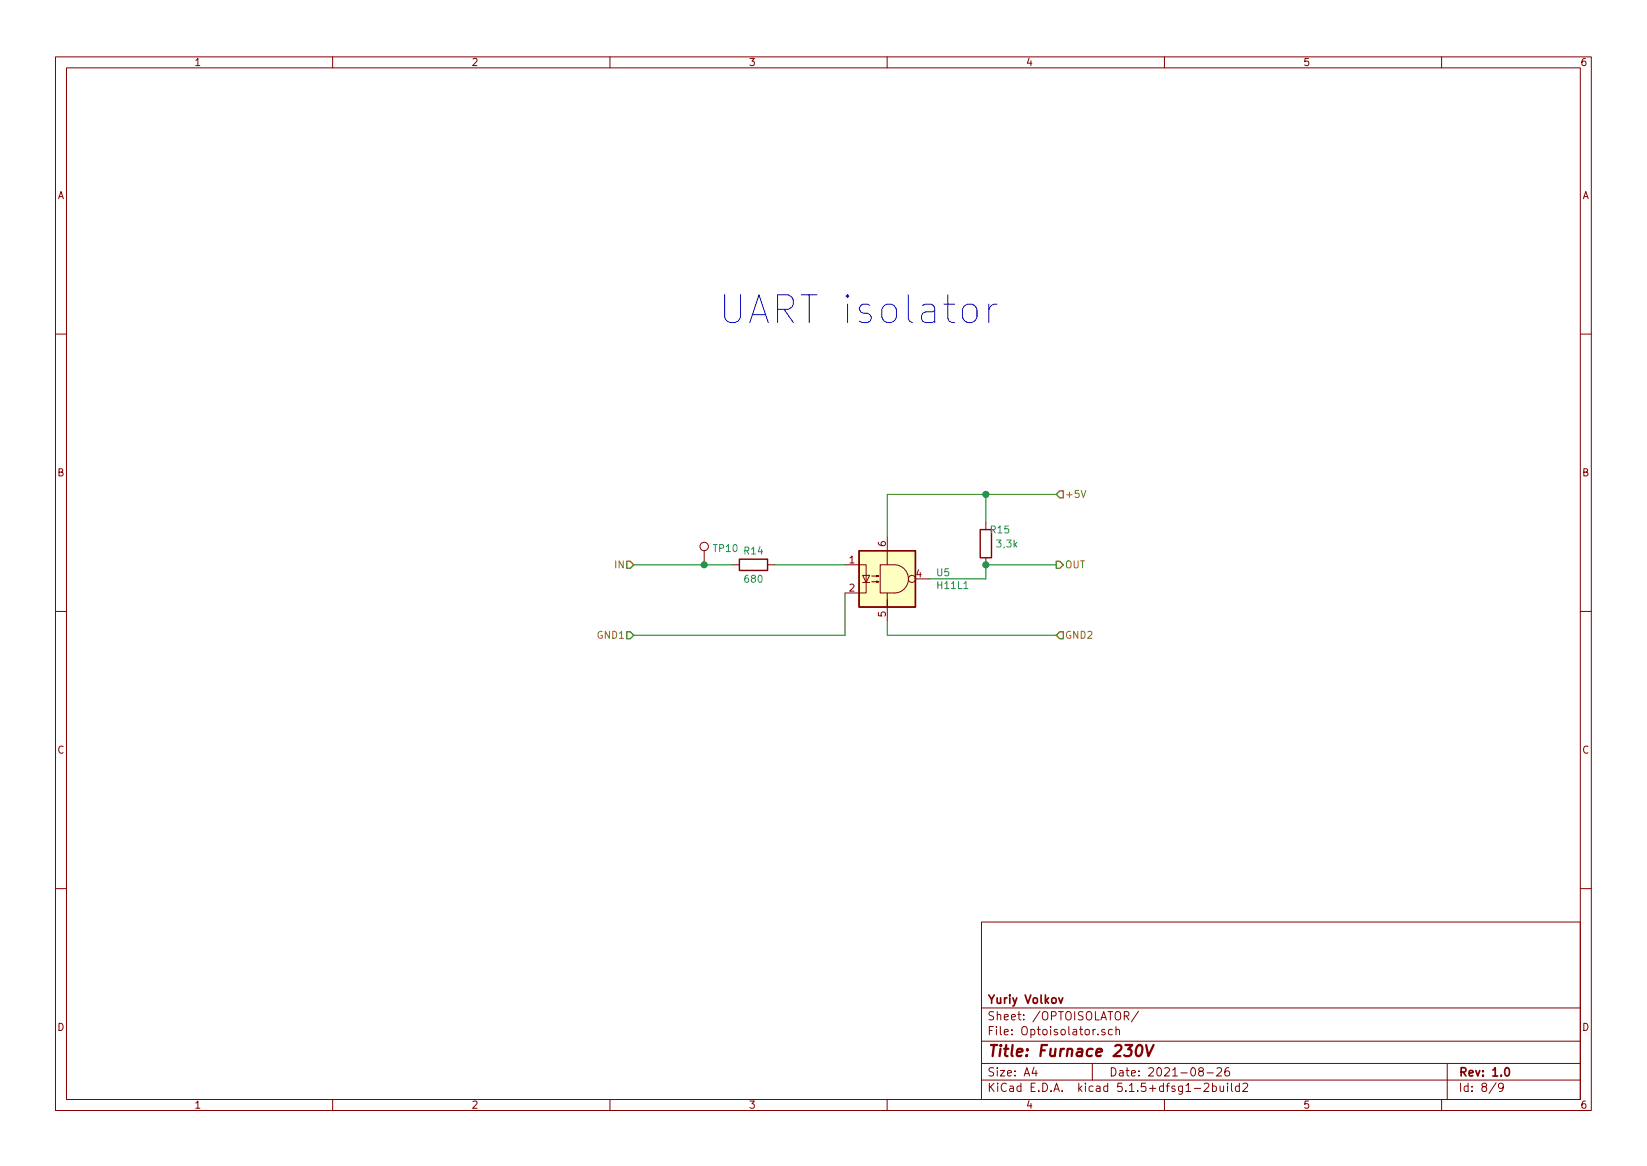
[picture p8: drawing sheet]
<svg xmlns="http://www.w3.org/2000/svg" width="297mm" height="210mm" viewBox="0 0 297 210" stroke-linecap="round" stroke-linejoin="round" font-family="sans-serif">
<g fill="none" stroke="#840000" stroke-width=".18">
<path d="M10 10.3h277v189.9h-277zM12 12.2h273v186.1h-273zM60 10.3v1.9M110 10.3v1.9M160 10.3v1.9M210 10.3v1.9M260 10.3v1.9M10 60.2h2M285 60.2h2M127 99.3v2.5M160 96.8v5M177.8 94.2v1.3"/>
<path d="M10 110.3h2M132.1 101.8h1.2M138.4 101.8h1.3M152.4 101.8h3.8v5.1h-3.8M155.6 103.8h1.2l-.6 1.2zM155.6 105h1.2M157.2 104.9h1.3l-.4 .1v-.2l.4 .1M157.2 103.9h1.3l-.4 .1v-.2l.4 .1M158.7 101.8h2.6a2.54 2.54 0 0 1 2.5 2.6 2.54 2.54 0 0 1-2.5 2.5h-2.6zM160 106.9v2.6v-1.3M160 109.5v2.5M165.1 104.4h2.5"/>
<path d="M177.8 100.6v1.2M285 110.3h2M10 160.2h2M177 166.3h108v32h-108zM285 160.2h2M60 198.3v1.9M110 198.3v1.9M160 198.3v1.9M177 194.8h108M177 191.8h108M177 187.8h108M177 181.8h108"/>
<path d="M186.5 192.5l-.4 1h1M186.8 193v1M197 191.8v3M199.3 185.7a.37 .37 0 0 0-.6 .1l.1 .2 .5 .2v.1l-.2 .3-.4-.1M200.6 185.7l-.4-.1-.3 .3 .1 .6 .2 .1 .4-.1M201.3 185.7a.37 .37 0 0 1 .6 .1v.8M201.3 185.1v1.5M202.8 183.2l.7-.1 .1-.2v-.3l-.3-.2h-.5v1.5M203.1 183.2l.5 .7M205.3 182.3l-1.3 2M210 198.3v1.9M215.4 196.3h1.1"/>
<path d="M216.5 193.2l-.3-.3 .1-.2 .2-.2 .4 .1 .1 .2-.1 .3-.4 .1-.3 .3 .1 .4 .2 .1h.3l.2-.3v-.2l-.2-.3M217.2 195.5l.6-.2 .2 .5-.9 1h.9M217.7 193.5h1.1M218.7 195.9l.4-.1 .3 .3-.1 .6h-.6M218.7 195.3v1.5M219.5 192.7l.2-.2h.3l.3 .2v.3v.2l-.9 .8h.9M220 195.8l.1 .9 .3 .1 .3-.1M220.7 195.8v1M221.4 195.3v.2M221.4 195.8v1M221.6 192.5a.59 .59 0 0 0-.7 .7l.1 .7 .2 .1 .5-.1 .1-.5-.2-.2-.4-.1-.3 .3M222.1 195.3v1.3l.2 .2"/>
<path d="M223.5 195.9l-.4-.1-.3 .3 .1 .6 .2 .1 .4-.1M223.5 195.3v1.5M224.2 195.5l.5-.2 .3 .5-.9 1h.9M260 198.3v1.9M261 191.8v6.5M269.8 195.2l-1.2 2M271.1 196l-.3 .3-.4-.1-.1-.2v-.4l.1-.2 .4-.1 .2 .2a1.19 1.19 0 0 1-.2 1.2l-.4 .1"/>
<circle cx="127" cy="98.5" r=".76"/>
<circle cx="164.5" cy="104.4" r=".63"/>
</g>
<path d="M191 179.9l.3 1 .4-1M271.5 192.7l.2-.2a.81 .81 0 0 1 .6 .6 .81 .81 0 0 1-.3 .8l-.1 .1a.79 .79 0 0 1-.4-1.3z" fill="none" stroke="#840000" stroke-width=".3"/>
<path d="M205.2 188.6a.45 .45 0 0 1 .4-.2 .45 .45 0 0 1 .4 .4 1.15 1.15 0 0 1-.8 1.6l-.2-.1a1.5 1.5 0 0 1 .2-1.7zM206.7 188.4l.4 2 1-2" fill="none" stroke="#840000" stroke-width=".41"/>
<path d="M154.9 99.3h10.2v10.2h-10.2zM176.8 95.5h2v5.1h-2zM133.3 100.8h5.1v2.1h-5.1z" fill="none" stroke="#840000" stroke-width=".25"/>
<path d="M154.9 99.3h10.2v10.2h-10.2z" fill="#ffffc2" stroke="#ffffc2" stroke-width=".18"/>
<path d="M177.8 89.1v5.1M190.5 89.1h-30.5v7.7M114.3 101.8h17.8M139.7 101.8h12.7M152.4 106.9v7.6h-38.1M160 112v2.5h30.5M190.5 101.8h-12.7v2.6h-10.2" fill="none" stroke="#008400" stroke-width=".18"/>
<path d="M191.1 88.5h.7v1.3h-.7l-.6-.7zM113 113.9h.7l.6 .6-.6 .7h-.7zM113 101.2h.7l.6 .6-.6 .7h-.7zM190.5 101.2h.6l.7 .6-.7 .7h-.6zM191.1 113.9h.7v1.3h-.7l-.6-.7z" fill="none" stroke="#848400" stroke-width=".25"/>
<path d="M195 88.4l.4 1.3 .4-1.3" fill="none" stroke="#848400" stroke-width=".18"/>
<path d="M130.7 53.2v4l.5 .7 .4 .3h1l.5-.3 .5-.7v-4M179.8 54.8a1.28 1.28 0 0 0-1.5 1" fill="none" stroke="#0000c2" stroke-width=".18"/>
<g fill="#008400" stroke="#008400" stroke-width=".25">
<circle cx="127" cy="101.8" r=".51"/>
<circle cx="177.8" cy="89.1" r=".51"/>
<circle cx="177.8" cy="101.8" r=".51"/>
</g>
<text font-size="7" fill="#0000c2" x="133.9" y="58.4">UART isolator</text>
<text font-size="2.8" fill="#840000" x="178" y="190.5">Title: Furnace 230V</text>
<g font-size="2.1" fill="#840000">
<text x="178" y="184">Sheet: /OPTOISOLATOR/</text>
<text x="178" y="181">Yuriy Volkov</text>
<text x="178" y="186.7">File: Optoisolator.sch</text>
<text x="178" y="196.9">KiCad E.D.A. kicad 5.1.5+dfsg1-2build2</text>
<text x="178" y="194.1">Size: A4</text>
<text x="200" y="194.1">Date: 2021-08-26</text>
<text x="263" y="194.1">Rev: 1.0</text>
<text x="263" y="196.9">Id: 8/9</text>
</g>
<g font-size="1.8" fill="#840000">
<text x="35" y="11.9">1</text>
<text x="85" y="11.9">2</text>
<text x="135" y="11.9">3</text>
<text x="185" y="11.9">4</text>
<text x="235" y="11.9">5</text>
<text x="285" y="11.9">6</text>
<text x="10.4" y="35.9">A</text>
<text x="285.4" y="35.9">A</text>
<text x="10.4" y="85.9">B</text>
<text x="285.4" y="85.9">B</text>
<text x="153.2" y="101.6">1</text>
<text x="159.8" y="98.5" transform="rotate(-90 159.8 98.5)">6</text>
<text x="153.2" y="106.7">2</text>
<text x="165.3" y="104.1">4</text>
<text x="159.8" y="111.2" transform="rotate(-90 159.8 111.2)">5</text>
<text x="10.4" y="135.9">C</text>
<text x="285.4" y="135.9">C</text>
<text x="10.4" y="185.9">D</text>
<text x="285.4" y="185.9">D</text>
<text x="35" y="199.9">1</text>
<text x="85" y="199.9">2</text>
<text x="135" y="199.9">3</text>
<text x="185" y="199.9">4</text>
<text x="235" y="199.9">5</text>
<text x="285" y="199.9">6</text>
</g>
<g font-size="1.8" fill="#848400">
<text x="192" y="89.8">+5V</text>
<text x="111" y="102.5">IN</text>
<text x="192" y="102.5">OUT</text>
<text x="107.9" y="115.2">GND1</text>
<text x="192" y="115.2">GND2</text>
</g>
<g font-size="1.8" fill="#008484">
<text x="128.8" y="99.5">TP10</text>
<text x="134.3" y="100">R14</text>
<text x="178.7" y="96.2">R15</text>
<text x="179.9" y="98.7">3,3k</text>
<text x="134.4" y="105.1">680</text>
<text x="169" y="103.9">U5</text>
<text x="169.2" y="106.2">H11L1</text>
</g>
</svg>
